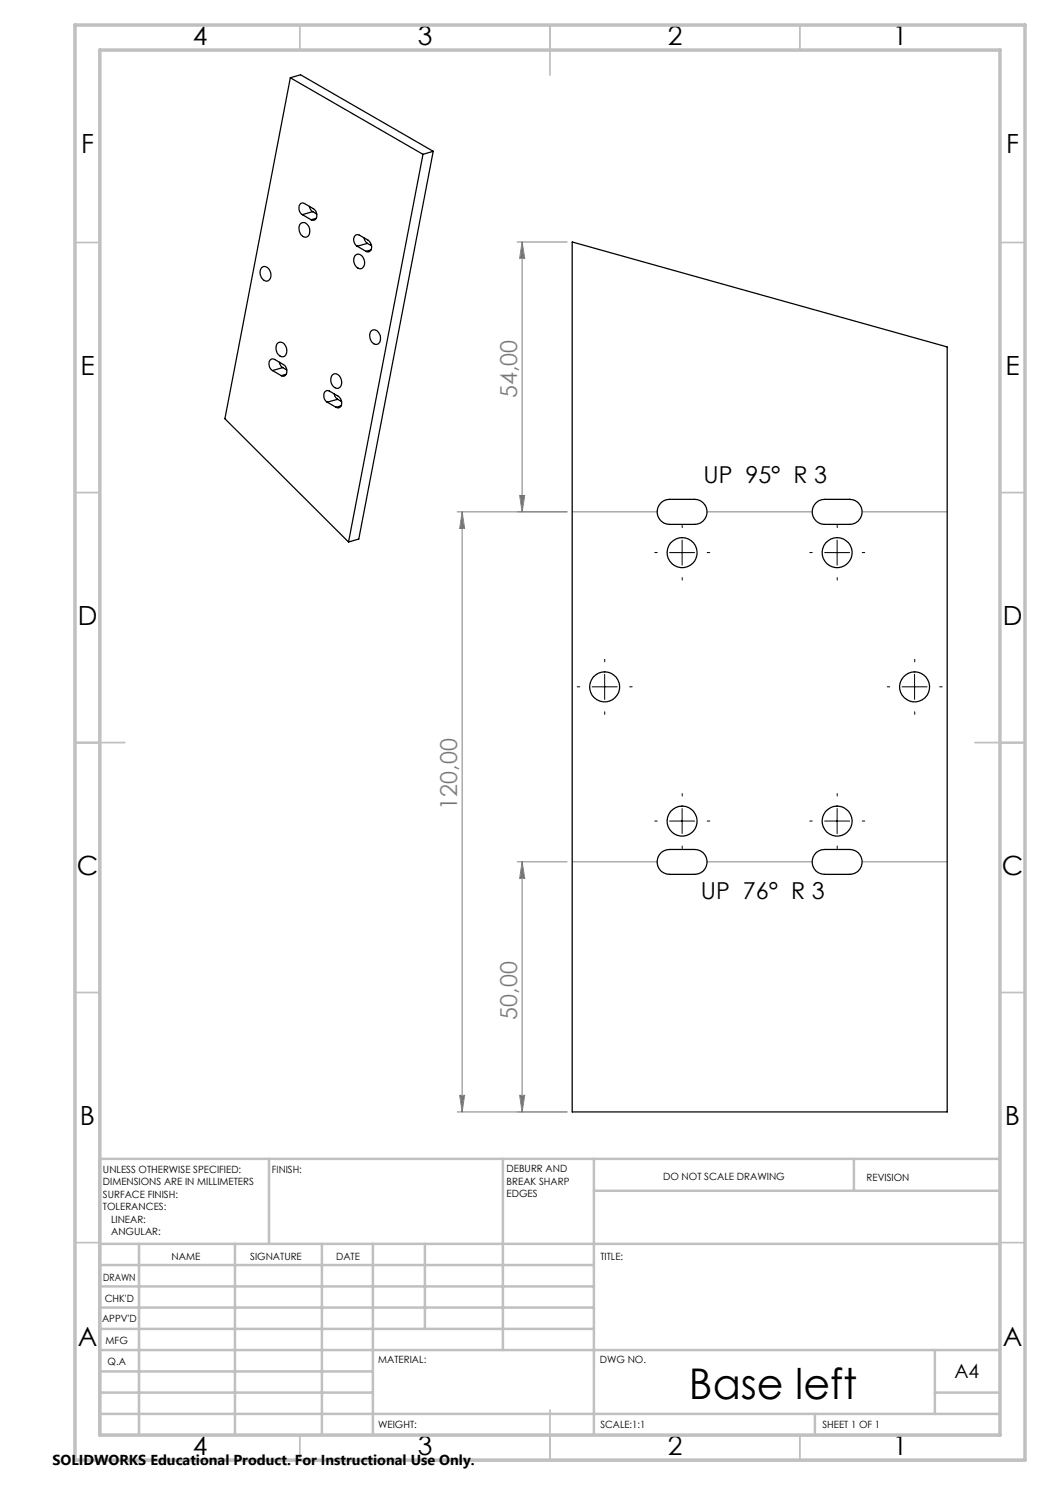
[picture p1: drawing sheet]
<svg xmlns="http://www.w3.org/2000/svg" width="210mm" height="297mm" viewBox="0 0 210 297" stroke-linecap="round" stroke-linejoin="round" font-family="sans-serif">
<g fill="none" stroke="#808080" stroke-width=".2">
<path d="M103.4 48.4h10M104.4 48.4v54M104.4 48.4l.6 3.3h-1.1zM103.9 99.1h1.1l-.6 3.3zM91.4 102.4h22M92.4 102.4l.5 3.3h-1zM92.4 102.4v120M114.4 102.4h17M141.4 102.4h21M172.4 102.4h17M103.4 172.4h10M104.4 172.4v50"/>
<path d="M104.4 172.4l.6 3.3h-1.1zM114.4 172.4h17M141.4 172.4h21M172.4 172.4h17M91.9 219.1h1l-.5 3.3zM103.9 219.1h1.1l-.6 3.3zM91.4 222.4h22"/>
</g>
<g fill="none" stroke="#000" stroke-width=".2" stroke-dasharray="15.2 1.3 1.3 1.3">
<path d="M131.4 110.5h-.5M136.4 115.5v.5M136.4 105.5v-.5M141.4 110.5h.5M162.4 110.5h-.5M167.4 115.5v.5M167.4 105.5v-.5M172.4 110.5h.5M115.9 137.4h-.5M120.9 132.4v-.5M125.9 137.4h.5M177.9 137.4h-.5"/>
<path d="M182.9 132.4v-.5M187.9 137.4h.5M120.9 142.4v.5M136.4 159.2v-.5M167.4 159.2v-.5M182.9 142.4v.5M131.4 164.2h-.5M136.4 169.2v.5M141.4 164.2h.5M162.4 164.2h-.5M167.4 169.2v.5M172.4 164.2h.5"/>
</g>
<path d="M133.9 110.5h5M136.4 108v5M164.9 110.5h5M167.4 108v5M118.4 137.4h5M120.9 134.9v5M180.4 137.4h5M182.9 134.9v5M133.9 164.2h5M136.4 161.7v5M164.9 164.2h5M167.4 161.7v5" fill="none" stroke="#000" stroke-width=".2"/>
<g fill="none" stroke="#c0c0c0" stroke-width=".35">
<path d="M60 5v5M110 5v10M160 5v5M15 48.5h5M200 48.5h5M15 98.5h5M200 98.5h5M15 148.5h10M195 148.5h10M15 198.5h5M200 198.5h5M15 248.5h5"/>
<path d="M200 248.5h5M60 287v5M110 282v10M160 287v5"/>
</g>
<g fill="none" stroke="#c0c0c0" stroke-width=".5">
<path d="M53.8 231.8v17M100.6 231.8v38.2M118.8 231.8v55.2M118.8 238.2h81.2M170.8 231.8v6.4M200 231.8h-180v55.2M20 248.8h180M20 257.3h98.8M20 253h98.8M27.8 248.8v38.2M47 248.8v38.2M64.4 248.8v38.2"/>
<path d="M74.6 248.8v38.2M85 248.8v17M20 265.8h98.8M20 261.5h98.8M20 278.5h54.6M20 274.3h54.6M20 270h180M187 278.5h13M187 270v12.8M20 282.8h180M163 282.8v4.2"/>
</g>
<path d="M15 5h190v287h-190zM20 10h180v277h-180z" fill="none" stroke="#c0c0c0" stroke-width=".7"/>
<g fill="#808080">
<path d="M103.9 99.1h1.1l-.6 3.3zM104.4 48.4l.6 3.3h-1.1z"/>
<path d="M91.9 219.1h1l-.5 3.3zM92.4 102.4l.5 3.3h-1z"/>
<path d="M104.4 172.4l.6 3.3h-1.1zM103.9 219.1h1.1l-.6 3.3z"/>
</g>
<g fill="none" stroke="#000" stroke-width=".25">
<path d="M58.1 15.6l-13.1 68.1 24.7 24.7M58.1 15.6l26.5 15.3M58.1 15.6l2-.6 26.5 15.3M84.6 30.9l-14.9 77.5M86.6 30.3l-14.8 77.5-2.1 .6M86.6 30.3l-2 .6M52.4 53.5a1.28 1.28 0 0 1 1.8 1.3 1.02 1.02 0 0 1-.6 1.4 1.02 1.02 0 0 1-1.4-.7l-.2-1zM60.1 44.7a1.27 1.27 0 0 1 1.8 1.3 1 1 0 0 1-.2 1.1 1 1 0 0 1-1.1 .2 1.88 1.88 0 0 1-.5-2.6zM60.5 42.9a1.46 1.46 0 0 1-.2-2.3h.4l2 1.1a1.44 1.44 0 0 1 .2 2.3h-.7M60.5 42.9l1.7 1.1M61.9 41.3l.3 .7 .3 .3M62.5 42.3l-2 .6"/>
<path d="M62.5 42.3l.9 .5M63.2 43.7l-1 .3M71.1 51a1.28 1.28 0 0 1 1.8 1.3 1.02 1.02 0 0 1-.6 1.4 1.02 1.02 0 0 1-1.3-.7l-.3-.9zM71.4 49.2a1.31 1.31 0 0 1 0-2.3l.5 .1 1.7 1a1.34 1.34 0 0 1 0 2.4l-.4-.1M71.4 49.2l1.8 1.1M72.8 47.6l.3 .7 .4 .4M73.5 48.7l-2.1 .5M73.5 48.7l.8 .4M74.2 50l-1 .3M114.4 48.4l75 21v153h-75zM54.5 74.1a1.41 1.41 0 0 1-.2-2.3l.6 .1 1.8 1a1.46 1.46 0 0 1 .2 2.3l-.6-.1M54.5 74.1l1.8 1"/>
<path d="M55.6 68.6a1.17 1.17 0 0 1 1.7 1 1.15 1.15 0 0 1-1 1.7 1.82 1.82 0 0 1-.7-2.7zM55.9 72.5l.3 .7 .4 .3M56.6 73.5l-2.1 .6M56.6 73.5l.8 .5M57.3 74.9l-1 .2M66.5 75a1.16 1.16 0 0 1 1.8 1 1.14 1.14 0 0 1-1.1 1.6 1.77 1.77 0 0 1-.7-2.6zM66.8 78.8l.2 .4 .5 .7M67.5 79.9l-2.1 .5M67.5 79.9l.8 .4M74.3 66.1a1.09 1.09 0 0 1 1.6 .7 1.38 1.38 0 0 1-.7 2.1 1.75 1.75 0 0 1-.9-2.8zM65.4 80.4a1.43 1.43 0 0 1-.2-2.2h.7l1.7 1a1.41 1.41 0 0 1 .2 2.3h-.6M65.4 80.4l1.8 1.1"/>
<path d="M68.2 81.2l-1 .3M132.3 100.5l.5-.3 1.1-.3h5a2.5 2.5 0 0 1 2.5 2.5 2.5 2.5 0 0 1-2.5 2.5h-5a2.51 2.51 0 0 1-2.3-1.6 2.51 2.51 0 0 1 .7-2.8zM163.3 100.5l.5-.3 1.1-.3h5a2.5 2.5 0 0 1 2.5 2.5 2.5 2.5 0 0 1-2.5 2.5h-5a2.51 2.51 0 0 1-2.3-1.6 2.51 2.51 0 0 1 .7-2.8zM132.3 170.5l1-.5 .6-.1h5a2.49 2.49 0 0 1 2.5 2.5 2.49 2.49 0 0 1-2.5 2.5h-5a2.5 2.5 0 0 1-2.3-1.6 2.5 2.5 0 0 1 .7-2.8zM163.3 170.5l1-.5 .6-.1h5a2.49 2.49 0 0 1 2.5 2.5 2.49 2.49 0 0 1-2.5 2.5h-5a2.5 2.5 0 0 1-2.3-1.6 2.5 2.5 0 0 1 .7-2.8z"/>
<circle cx="136.4" cy="110.5" r="3"/>
<circle cx="167.4" cy="110.5" r="3"/>
<circle cx="120.9" cy="137.4" r="3"/>
<circle cx="182.9" cy="137.4" r="3"/>
<circle cx="136.4" cy="164.2" r="3"/>
<circle cx="167.4" cy="164.2" r="3"/>
</g>
<text font-size="8.5" x="137.8" y="279.7">Base left</text>
<g font-size="5.3">
<text x="38.5" y="8.9">4</text>
<text x="83.5" y="8.9">3</text>
<text x="133.6" y="8.9">2</text>
<text x="178.6" y="8.9">1</text>
<text x="16.2" y="30.7">F</text>
<text x="201.2" y="30.7">F</text>
<text x="16.1" y="74.9">E</text>
<text x="201.1" y="74.9">E</text>
<text x="15.5" y="124.9">D</text>
<text x="200.5" y="124.9">D</text>
<text x="15.4" y="174.9">C</text>
<text x="200.4" y="174.9">C</text>
<text x="16" y="224.9">B</text>
<text x="201" y="224.9">B</text>
<text x="15.5" y="269.2">A</text>
<text x="200.5" y="269.2">A</text>
<text x="38.5" y="290.9">4</text>
<text x="83.5" y="290.9">3</text>
<text x="133.6" y="290.9">2</text>
<text x="178.6" y="290.9">1</text>
</g>
<g font-size="4.7" fill="#808080">
<text x="103.4" y="79.7" transform="rotate(-90 103.4 79.7)">54,00</text>
<text x="91.4" y="161.9" transform="rotate(-90 91.4 161.9)">120,00</text>
<text x="103.4" y="203.9" transform="rotate(-90 103.4 203.9)">50,00</text>
</g>
<g font-size="4.7">
<text x="140.7" y="96.7">UP 95° R 3</text>
<text x="140.2" y="179.8">UP 76° R 3</text>
</g>
<text font-size="3.9" x="190.9" y="275.5">A4</text>
<text font-size="2.9" x="10.5" y="292.9">SOLIDWORKS Educational Product. For Instructional Use Only.</text>
<g font-size="2">
<text x="20.6" y="234.6">UNLESS OTHERWISE SPECIFIED:</text>
<text x="20.6" y="237.1">DIMENSIONS ARE IN MILLIMETERS</text>
<text x="20.6" y="239.6">SURFACE FINISH:</text>
<text x="54.4" y="234.6">FINISH:</text>
<text x="101.3" y="234.5">DEBURR AND</text>
<text x="101.3" y="237">BREAK SHARP</text>
<text x="101.3" y="239.5">EDGES</text>
<text x="132.6" y="236">DO NOT SCALE DRAWING</text>
<text x="173.3" y="236.2">REVISION</text>
<text x="20.6" y="242.1">TOLERANCES:</text>
<text x="22.2" y="244.6">LINEAR:</text>
<text x="22.2" y="247.1">ANGULAR:</text>
<text x="34.3" y="252">NAME</text>
<text x="50" y="251.9">SIGNATURE</text>
<text x="67.2" y="251.9">DATE</text>
<text x="120.1" y="251.9">TITLE:</text>
<text x="20.6" y="256.1">DRAWN</text>
<text x="20.9" y="260.3">CHK'D</text>
<text x="20.4" y="264.4">APPV'D</text>
<text x="21.1" y="268.8">MFG</text>
<text x="21.5" y="273">Q.A</text>
<text x="75.6" y="272.5">MATERIAL:</text>
<text x="120" y="272.5">DWG NO.</text>
<text x="75.6" y="285.5">WEIGHT:</text>
<text x="120.1" y="285.6">SCALE:1:1</text>
<text x="164.5" y="285.6">SHEET 1 OF 1</text>
</g>
</svg>
